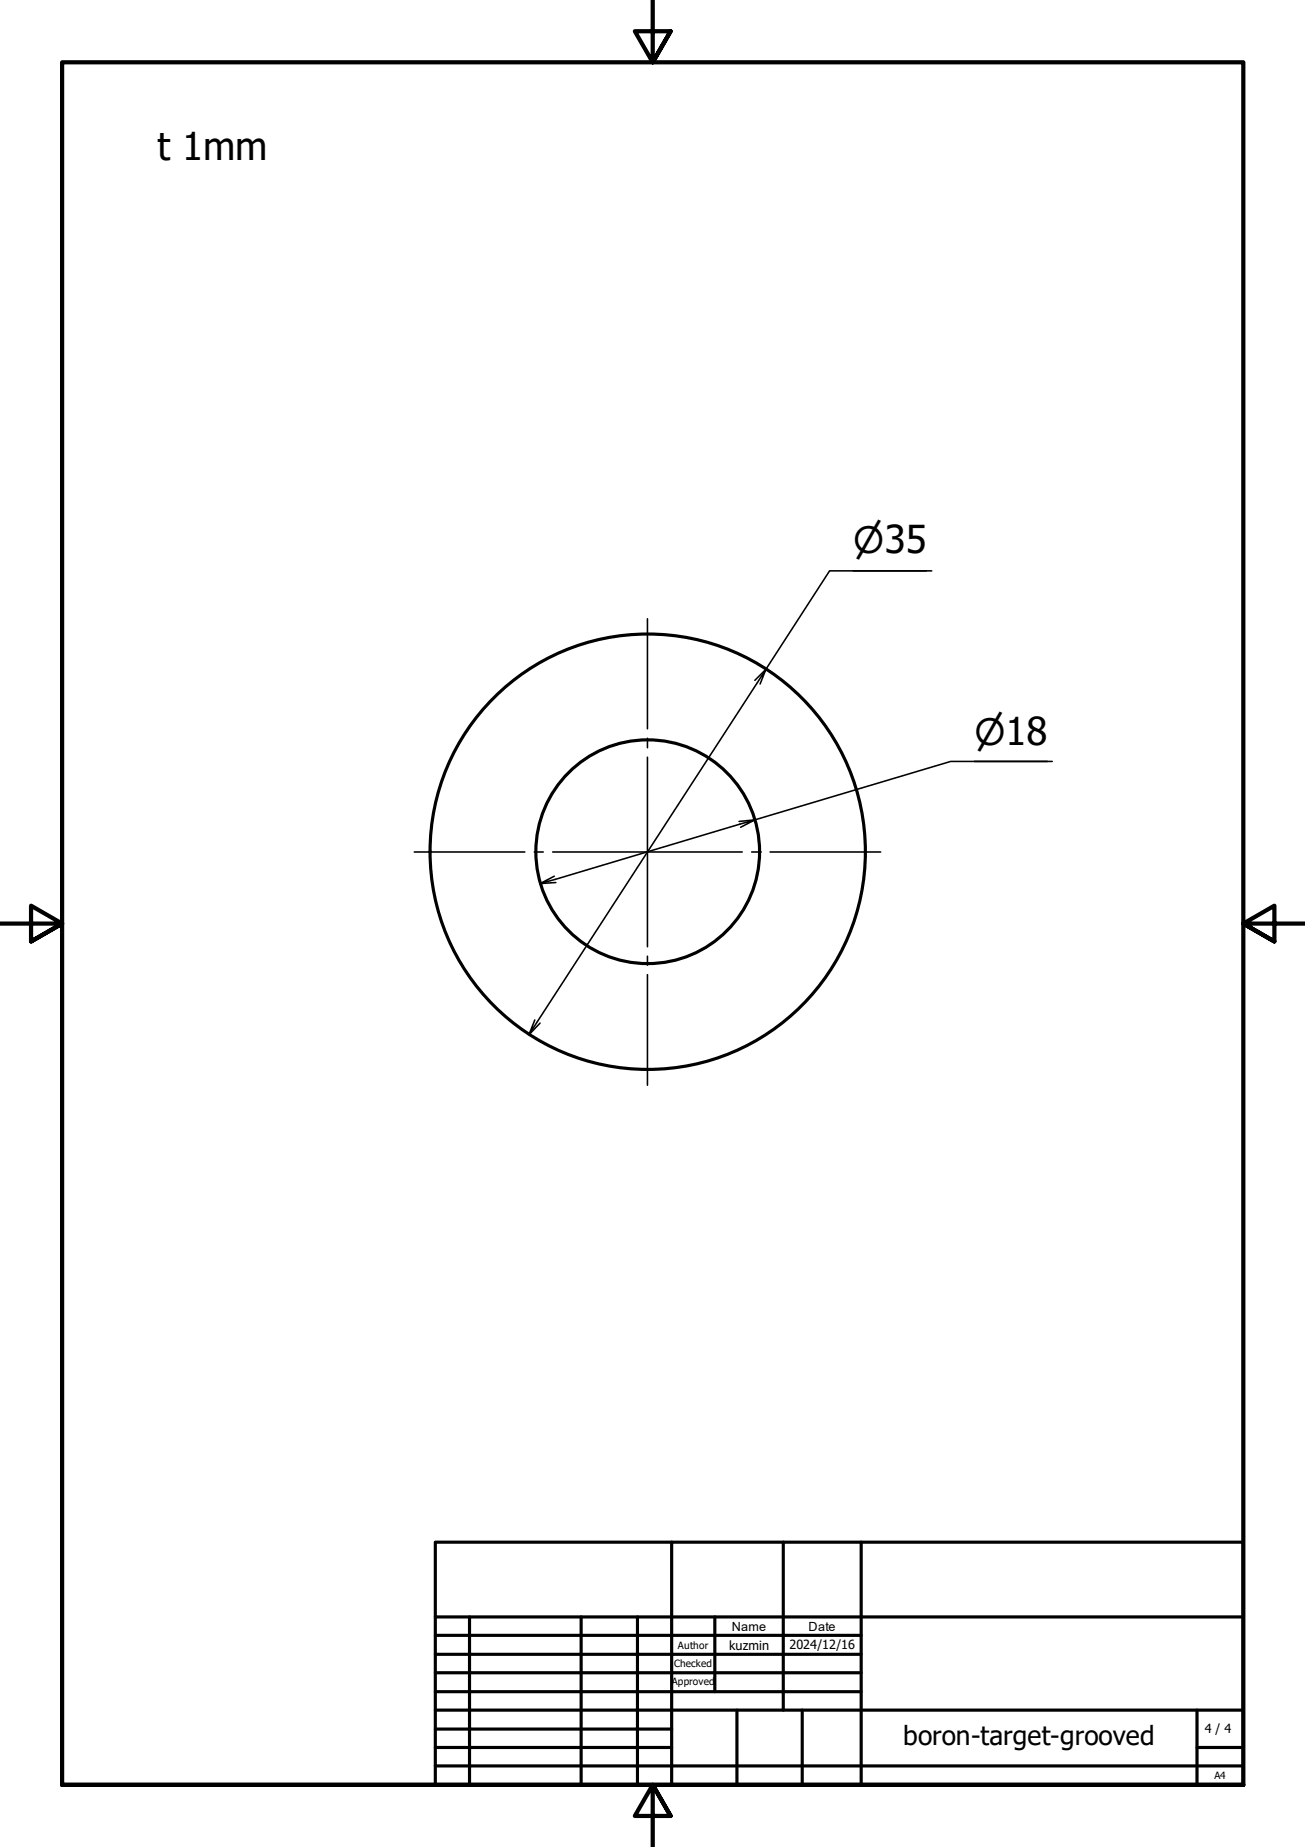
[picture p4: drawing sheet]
<svg xmlns="http://www.w3.org/2000/svg" width="210mm" height="297mm" viewBox="0 0 210 297" stroke-linecap="round" stroke-linejoin="round" font-family="sans-serif">
<!-- layer: Visible (ISO) -->
<g fill="none" stroke="#000" stroke-width=".51">
<circle cx="104.2" cy="137" r="18"/>
<circle cx="104.2" cy="137" r="35"/>
</g>
<!-- layer: Border (ISO) -->
<path d="M105 0v10l-2.9-5h5.8l-2.9 5 2.9-5M0 148.5h10l-5-2.8v5.7l5-2.9-5 2.9M210 148.5h-10l5-2.8v5.7l-5-2.9 5 2.9M10 287v-277h190v277h-190h190M107.9 292l-2.9-5 2.9 5h-5.8l2.9-5v10" fill="none" stroke="#000" stroke-width=".68"/>
<!-- layer: Title (ISO) -->
<g fill="none" stroke="#000" stroke-width=".51">
<path d="M70 248h130v39h-130zM108 248v39M126 248v27M138.5 248v39M70 275h130M70 263h68.5M70 266.1h68.5M70 269h68.5M70 272.1h68.5M70 278.1h38M70 260h130M75.5 260v27"/>
<path d="M93.5 260v27M102.5 260v27M115 260v12.1M118.5 275v12M129 275v12M192.5 275v12M70 281h38M70 284h130M192.5 281h7.5"/>
</g>
<!-- layer: Center Mark (ISO) -->
<path d="M104.1 99.5v17.7M104.1 118.7v1.6M66.6 137h17.8M85.9 137h1.5M88.9 137h30.5M104.1 121.8v30.5M120.9 137h1.5M123.9 137h17.7M104.1 153.8v1.4M104.1 156.7v17.8" fill="none" stroke="#000" stroke-width=".25"/>
<!-- layer: Dimension (ISO) -->
<path d="M137.2 91.8h11.8M149.9 91.8h-16.5l-10.2 15.8-1.8 1.8M122.3 110l.9-2.4-38.1 58.8 .9-2.4M119.1 133l2.3-1.1-34.5 10.2 2.3-1.2M156.7 122.5h11.8M169.2 122.5h-16.3l-31.5 9.4-2.5 .2M89.4 141.9l-2.5 .2M86.9 164.5l-1.8 1.9" fill="none" stroke="#000" stroke-width=".25"/>
<text font-size="6.2" x="25.3" y="25.7">t 1mm</text>
<g font-size="5.8">
<text x="137.2" y="89">⌀35</text>
<text x="156.7" y="119.7">⌀18</text>
</g>
<text font-size="4.2" x="145.3" y="280.7">boron-target-grooved</text>
<g font-size="2">
<text x="117.7" y="262.2">Name</text>
<text x="130" y="262.2">Date</text>
<text x="117.3" y="265.3">kuzmin</text>
<text x="127" y="265.1">2024/12/16</text>
<text x="193.8" y="278.7">4 / 4</text>
</g>
<g font-size="1.6">
<text x="108.5" y="268.2">Checked</text>
<text x="109.1" y="265.1">Author</text>
<text x="108" y="271">Approved</text>
<text x="195.3" y="286.1">A4</text>
</g>
</svg>
